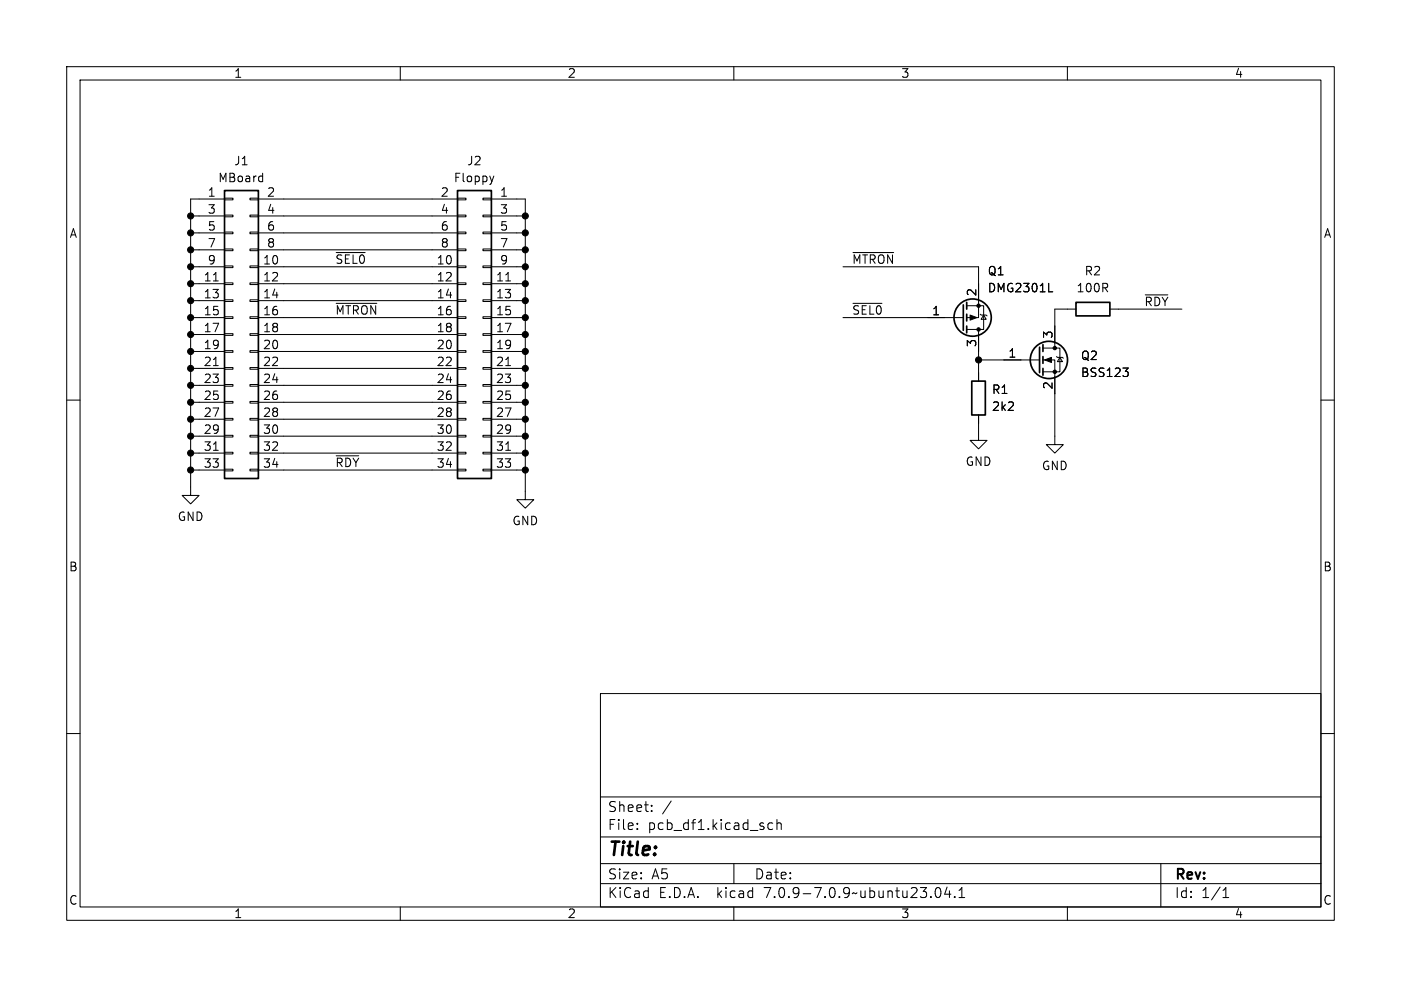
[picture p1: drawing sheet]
<svg xmlns="http://www.w3.org/2000/svg" width="210mm" height="148mm" viewBox="0 0 210 148" stroke-linecap="round" stroke-linejoin="round" font-family="sans-serif">
<g fill="none" stroke="#000" stroke-width=".15">
<path d="M10 10h190v128h-190zM12 12h186v124h-186zM60 10v2M110 10v2M160 10v2M28.6 32.4h5.1M28.6 34.9h5.1M28.6 37.5h5.1M33.7 39.9h1.2v.2h-1.2zM33.7 37.3h1.2v.3h-1.2zM33.7 34.8h1.2v.3h-1.2zM33.7 32.3h1.2v.2h-1.2z"/>
<path d="M33.7 29.7h1.2v.3h-1.2zM33.7 29.8h-5.1v44.5h1.2l-1.2 1.3-1.3-1.3h1.3M37.5 39.9h1.2v.2h-1.2zM37.5 37.3h1.2v.3h-1.2zM37.5 34.8h1.2v.3h-1.2zM37.5 32.3h1.2v.2h-1.2zM37.5 29.7h1.2v.3h-1.2zM38.7 29.8h29.9M38.7 32.4h29.9M38.7 34.9h29.9M38.7 37.5h29.9M39.2 26.4l.2 .1"/>
<path d="M39.4 26v1.2M39.4 27.2h-.2M50.4 37.9h4.3M68.6 39.9h1.2v.2h-1.2zM68.6 37.3h1.2v.3h-1.2zM68.6 34.8h1.2v.3h-1.2zM68.6 32.3h1.2v.2h-1.2zM68.6 29.7h1.2v.3h-1.2zM72.4 39.9h1.3v.2h-1.3zM72.4 37.3h1.3v.3h-1.3zM72.4 34.8h1.3v.3h-1.3zM72.4 32.3h1.3v.2h-1.3z"/>
<path d="M72.4 29.7h1.3v.3h-1.3zM73.7 29.8h5v45.1h1.3l-1.3 1.3-1.2-1.3h1.2M73.7 32.4h5M73.7 34.9h5M73.7 37.5h5M74 26.4l-.3 .8M127.9 37.9h6.1M10 60h2M28.6 40h5.1M28.6 42.5h5.1M28.6 45.1h5.1M28.6 47.6h5.1"/>
<path d="M28.6 50.2h5.1M28.6 52.7h5.1M28.6 55.2h5.1M28.6 57.8h5.1M32 42.1h.7M32 54.8h.7M33.7 57.7h1.2v.2h-1.2zM33.7 55.1h1.2v.3h-1.2zM33.7 52.6h1.2v.2h-1.2zM33.7 50h1.2v.3h-1.2zM33.7 47.5h1.2v.3h-1.2zM33.7 45h1.2v.2h-1.2z"/>
<path d="M33.7 42.4h1.2v.3h-1.2zM37.5 57.7h1.2v.2h-1.2zM37.5 55.1h1.2v.3h-1.2zM37.5 52.6h1.2v.2h-1.2zM37.5 50h1.2v.3h-1.2zM37.5 47.5h1.2v.3h-1.2zM37.5 45h1.2v.2h-1.2zM37.5 42.4h1.2v.3h-1.2zM38.7 40h29.9M38.7 42.5h29.9M38.7 45.1h29.9M38.7 47.6h29.9"/>
<path d="M38.7 50.2h29.9M38.7 52.7h29.9M38.7 55.2h29.9M38.7 57.8h29.9M50.4 45.5h6.1M68.6 57.7h1.2v.2h-1.2zM68.6 55.1h1.2v.3h-1.2zM68.6 52.6h1.2v.2h-1.2zM68.6 50h1.2v.3h-1.2zM68.6 47.5h1.2v.3h-1.2zM68.6 45h1.2v.2h-1.2zM68.6 42.4h1.2v.3h-1.2z"/>
<path d="M72.4 57.7h1.3v.2h-1.3zM72.4 55.1h1.3v.3h-1.3zM72.4 52.6h1.3v.2h-1.3zM72.4 50h1.3v.3h-1.3zM72.4 47.5h1.3v.3h-1.3zM72.4 45h1.3v.2h-1.3zM72.4 42.4h1.3v.3h-1.3zM73.7 40h5M73.7 42.5h5M73.7 45.1h5M73.7 47.6h5M73.7 50.2h5"/>
<path d="M73.7 52.7h5M73.7 55.2h5M73.7 57.8h5M75.8 42.1h.7M75.8 54.8h.7M126.4 40h20.3v7.6h-1.8M126.4 47.6h18M127.9 45.5h4.3M144.9 45.8h2.5v3.6h-2.5M146.7 49.4v7.8M146.7 54h9.1M146.9 47.1l.2 .1h.7l.2 .2"/>
<path d="M147.4 47.2l.4 .7h-.7zM156.3 54h1.8v12.7h1.3l-1.3 1.2-1.3-1.2h1.3M156.3 52.2h2.6v3.6h-2.6M157.2 43.8h.6M158.4 53.5l.1 .1h.8l.1 .1M158.9 53.6l.4 .6h-.8zM161.3 46.4h-3.2v5.8M166.4 46.4h10.8M168.3 55.2h.8l-.4 .5M168.9 55.7l.2 .2v.3l-.2 .3M171.7 44.2h3.4M198 60h2"/>
<path d="M28.6 60.3h5.1M28.6 62.9h5.1M28.6 65.4h5.1M28.6 67.9h5.1M28.6 70.5h5.1M32 67.5h.7M33.7 70.4h1.2v.2h-1.2zM33.7 67.8h1.2v.3h-1.2zM33.7 65.3h1.2v.2h-1.2zM33.7 62.7h1.2v.3h-1.2zM33.7 60.2h1.2v.3h-1.2zM37.5 70.4h1.2v.2h-1.2z"/>
<path d="M37.5 67.8h1.2v.3h-1.2zM37.5 65.3h1.2v.2h-1.2zM37.5 62.7h1.2v.3h-1.2zM37.5 60.2h1.2v.3h-1.2zM38.7 60.3h29.9M38.7 62.9h29.9M38.7 65.4h29.9M38.7 67.9h29.9M38.7 70.5h29.9M50.4 68.3h3.4M68.6 70.4h1.2v.2h-1.2zM68.6 67.8h1.2v.3h-1.2z"/>
<path d="M68.6 65.3h1.2v.2h-1.2zM68.6 62.7h1.2v.3h-1.2zM68.6 60.2h1.2v.3h-1.2zM72.4 70.4h1.3v.2h-1.3zM72.4 67.8h1.3v.3h-1.3zM72.4 65.3h1.3v.2h-1.3zM72.4 62.7h1.3v.3h-1.3zM72.4 60.2h1.3v.3h-1.3zM73.7 60.3h5M73.7 62.9h5M73.7 65.4h5M73.7 67.9h5"/>
<path d="M73.7 70.5h5M75.8 67.5h.7M146.7 62.2v3.8h1.3l-1.3 1.3-1.3-1.3h1.3M10 110h2M90 104h108v32h-108zM90 119.5h108M198 110h2M60 136v2M90 132.5h108M90 129.5h108M90 125.5h108M95.5 124.2v.2"/>
<path d="M95.5 123.5v.1M97.7 121.5v.2M97.7 120.8v.1M100.6 120.1l-1.3 1.9M110 136v2M110 129.5v3M115.8 123.5l-.4-.1-.3 .3v.4l.2 .2h.5M116.5 123.5a.37 .37 0 0 1 .6 .1v.8M116.5 122.9v1.5M140.3 133.2l.4-.1a.94 .94 0 0 1 0 1.5h-.2a.91 .91 0 0 1-.2-1.4zM142 133l-.4 1.1h.9M142.3 133.6v1"/>
<path d="M143.1 134.4v.2M143.8 134.6h.8M143.8 133.5l.4-.4v1.5M160 136v2M174 129.5v6.5M183.3 134.6h.9M183.3 133.5l.5-.4v1.5"/>
</g>
<g fill="none" stroke="#000" stroke-width=".25">
<path d="M33.7 28.6h5v43.2h-5zM68.6 28.6h5.1v43.2h-5.1zM144.4 45.7v3.8M144.9 45.3v1.1M144.9 47.1v1M144.9 48.9v1M145.7 57.2h2v5h-2zM155.8 52.1v3.8M156.3 51.7v1M156.3 53.5v1M156.3 55.2v1.1M161.3 45.3h5.1v2.1h-5.1z"/>
<circle cx="145.8" cy="47.6" r="2.79"/>
<circle cx="157.2" cy="54" r="2.79"/>
</g>
<g fill="#000" stroke="#000" stroke-width=".15">
<path d="M145.4 47.2l1 .4-1 .4zM156.6 54l1-.4v.8z"/>
<circle cx="28.6" cy="34.9" r=".46"/>
<circle cx="28.6" cy="32.4" r=".46"/>
<circle cx="28.6" cy="37.5" r=".46"/>
<circle cx="78.7" cy="32.4" r=".46"/>
<circle cx="78.7" cy="37.5" r=".46"/>
<circle cx="78.7" cy="34.9" r=".46"/>
<circle cx="28.6" cy="57.8" r=".46"/>
<circle cx="28.6" cy="40" r=".46"/>
<circle cx="28.6" cy="47.6" r=".46"/>
<circle cx="28.6" cy="50.2" r=".46"/>
<circle cx="28.6" cy="55.2" r=".46"/>
<circle cx="28.6" cy="52.7" r=".46"/>
<circle cx="28.6" cy="42.5" r=".46"/>
<circle cx="28.6" cy="45.1" r=".46"/>
<circle cx="78.7" cy="47.6" r=".46"/>
<circle cx="78.7" cy="55.2" r=".46"/>
<circle cx="78.7" cy="42.5" r=".46"/>
<circle cx="78.7" cy="50.2" r=".46"/>
<circle cx="78.7" cy="52.7" r=".46"/>
<circle cx="78.7" cy="40" r=".46"/>
<circle cx="78.7" cy="57.8" r=".46"/>
<circle cx="78.7" cy="45.1" r=".46"/>
<circle cx="146.7" cy="54" r=".46"/>
<circle cx="146.7" cy="49.4" r=".25"/>
<circle cx="146.7" cy="45.8" r=".25"/>
<circle cx="158.1" cy="55.8" r=".25"/>
<circle cx="158.1" cy="52.2" r=".25"/>
<circle cx="28.6" cy="62.9" r=".46"/>
<circle cx="28.6" cy="65.4" r=".46"/>
<circle cx="28.6" cy="67.9" r=".46"/>
<circle cx="28.6" cy="60.3" r=".46"/>
<circle cx="28.6" cy="70.5" r=".46"/>
<circle cx="78.7" cy="70.5" r=".46"/>
<circle cx="78.7" cy="60.3" r=".46"/>
<circle cx="78.7" cy="62.9" r=".46"/>
<circle cx="78.7" cy="67.9" r=".46"/>
<circle cx="78.7" cy="65.4" r=".46"/>
</g>
<text font-size="2.8" x="91" y="128.9">Title:</text>
<g font-size="2.1">
<text x="91" y="124.7">File:</text>
<text x="91" y="122">Sheet:</text>
<text x="97.1" y="124.7">pcb_df1.kicad_sch</text>
<text x="91" y="134.9">KiCad</text>
<text x="91" y="132.1">Size:</text>
<text x="97.7" y="132.1">A5</text>
<text x="98.7" y="134.9">E.D.A.</text>
<text x="107.6" y="134.9">kicad</text>
<text x="113" y="132.1">Date:</text>
<text x="114.9" y="134.9">7.0.9-7.0.9~ubuntu23.04.1</text>
<text x="176" y="132.3">Rev:</text>
<text x="176" y="134.9">Id:</text>
<text x="180.1" y="134.9">1/1</text>
</g>
<g font-size="1.8">
<text x="35" y="11.9">1</text>
<text x="85" y="11.9">2</text>
<text x="135" y="11.9">3</text>
<text x="185" y="11.9">4</text>
<text x="31" y="29.6">1</text>
<text x="32.6" y="27.5">MBoard</text>
<text x="35" y="25">J1</text>
<text x="39.9" y="29.6">2</text>
<text x="66" y="29.6">2</text>
<text x="67.9" y="27.5">Floppy</text>
<text x="69.9" y="25">J2</text>
<text x="74.9" y="29.6">1</text>
<text x="10.3" y="35.9">A</text>
<text x="31" y="32.1">3</text>
<text x="31" y="34.7">5</text>
<text x="39.9" y="32.1">4</text>
<text x="39.9" y="34.7">6</text>
<text x="66" y="32.1">4</text>
<text x="66" y="34.7">6</text>
<text x="74.9" y="32.1">3</text>
<text x="74.9" y="34.7">5</text>
<text x="198.4" y="35.9">A</text>
<text x="31" y="37.2">7</text>
<text x="31" y="39.8">9</text>
<text x="39.3" y="39.8">10</text>
<text x="39.9" y="37.2">8</text>
<text x="50.2" y="39.7">~{SEL0}</text>
<text x="65.4" y="39.8">10</text>
<text x="66" y="37.2">8</text>
<text x="74.9" y="37.2">7</text>
<text x="74.9" y="39.8">9</text>
<text x="127.6" y="39.7">~{MTRON}</text>
<text x="148" y="41.5">Q1</text>
<text x="162.5" y="41.5">R2</text>
<text x="30.4" y="42.3">11</text>
<text x="30.4" y="44.8">13</text>
<text x="30.4" y="47.4">15</text>
<text x="39.3" y="42.3">12</text>
<text x="39.3" y="44.8">14</text>
<text x="39.3" y="47.4">16</text>
<text x="50.2" y="47.3">~{MTRON}</text>
<text x="65.4" y="42.3">12</text>
<text x="65.4" y="44.8">14</text>
<text x="65.4" y="47.4">16</text>
<text x="74.3" y="42.3">11</text>
<text x="74.3" y="44.8">13</text>
<text x="74.3" y="47.4">15</text>
<text x="127.6" y="47.3">~{SEL0}</text>
<text x="139.6" y="47.4">1</text>
<text x="146.4" y="44.5" transform="rotate(-90 146.4 44.5)">2</text>
<text x="148" y="44">DMG2301L</text>
<text x="161.3" y="44">100R</text>
<text x="171.4" y="46">~{RDY}</text>
<text x="30.4" y="49.9">17</text>
<text x="30.4" y="52.5">19</text>
<text x="39.3" y="49.9">18</text>
<text x="39.3" y="52.5">20</text>
<text x="65.4" y="49.9">18</text>
<text x="65.4" y="52.5">20</text>
<text x="74.3" y="49.9">17</text>
<text x="74.3" y="52.5">19</text>
<text x="146.4" y="52.1" transform="rotate(-90 146.4 52.1)">3</text>
<text x="151.1" y="53.7">1</text>
<text x="157.9" y="50.9" transform="rotate(-90 157.9 50.9)">3</text>
<text x="30.4" y="55">21</text>
<text x="30.4" y="57.5">23</text>
<text x="39.3" y="55">22</text>
<text x="39.3" y="57.5">24</text>
<text x="65.4" y="55">22</text>
<text x="65.4" y="57.5">24</text>
<text x="74.3" y="55">21</text>
<text x="74.3" y="57.5">23</text>
<text x="148.6" y="59.3">R1</text>
<text x="157.9" y="58.5" transform="rotate(-90 157.9 58.5)">2</text>
<text x="161.9" y="56.7">BSS123</text>
<text x="161.9" y="54.2">Q2</text>
<text x="30.4" y="60.1">25</text>
<text x="30.4" y="62.6">27</text>
<text x="30.4" y="65.2">29</text>
<text x="39.3" y="60.1">26</text>
<text x="39.3" y="62.6">28</text>
<text x="39.3" y="65.2">30</text>
<text x="65.4" y="60.1">26</text>
<text x="65.4" y="62.6">28</text>
<text x="65.4" y="65.2">30</text>
<text x="74.3" y="60.1">25</text>
<text x="74.3" y="62.6">27</text>
<text x="74.3" y="65.2">29</text>
<text x="148.6" y="61.8">2k2</text>
<text x="30.4" y="67.7">31</text>
<text x="30.4" y="70.2">33</text>
<text x="39.3" y="67.7">32</text>
<text x="39.3" y="70.2">34</text>
<text x="50.2" y="70.1">~{RDY}</text>
<text x="65.4" y="67.7">32</text>
<text x="65.4" y="70.2">34</text>
<text x="74.3" y="67.7">31</text>
<text x="74.3" y="70.2">33</text>
<text x="144.6" y="70.1">GND</text>
<text x="156.1" y="70.7">GND</text>
<text x="26.5" y="78.3">GND</text>
<text x="76.7" y="79">GND</text>
<text x="10.3" y="85.9">B</text>
<text x="198.3" y="85.9">B</text>
<text x="10.3" y="135.9">C</text>
<text x="35" y="137.9">1</text>
<text x="85" y="137.9">2</text>
<text x="135" y="137.9">3</text>
<text x="185" y="137.9">4</text>
<text x="198.3" y="135.9">C</text>
</g>
</svg>
